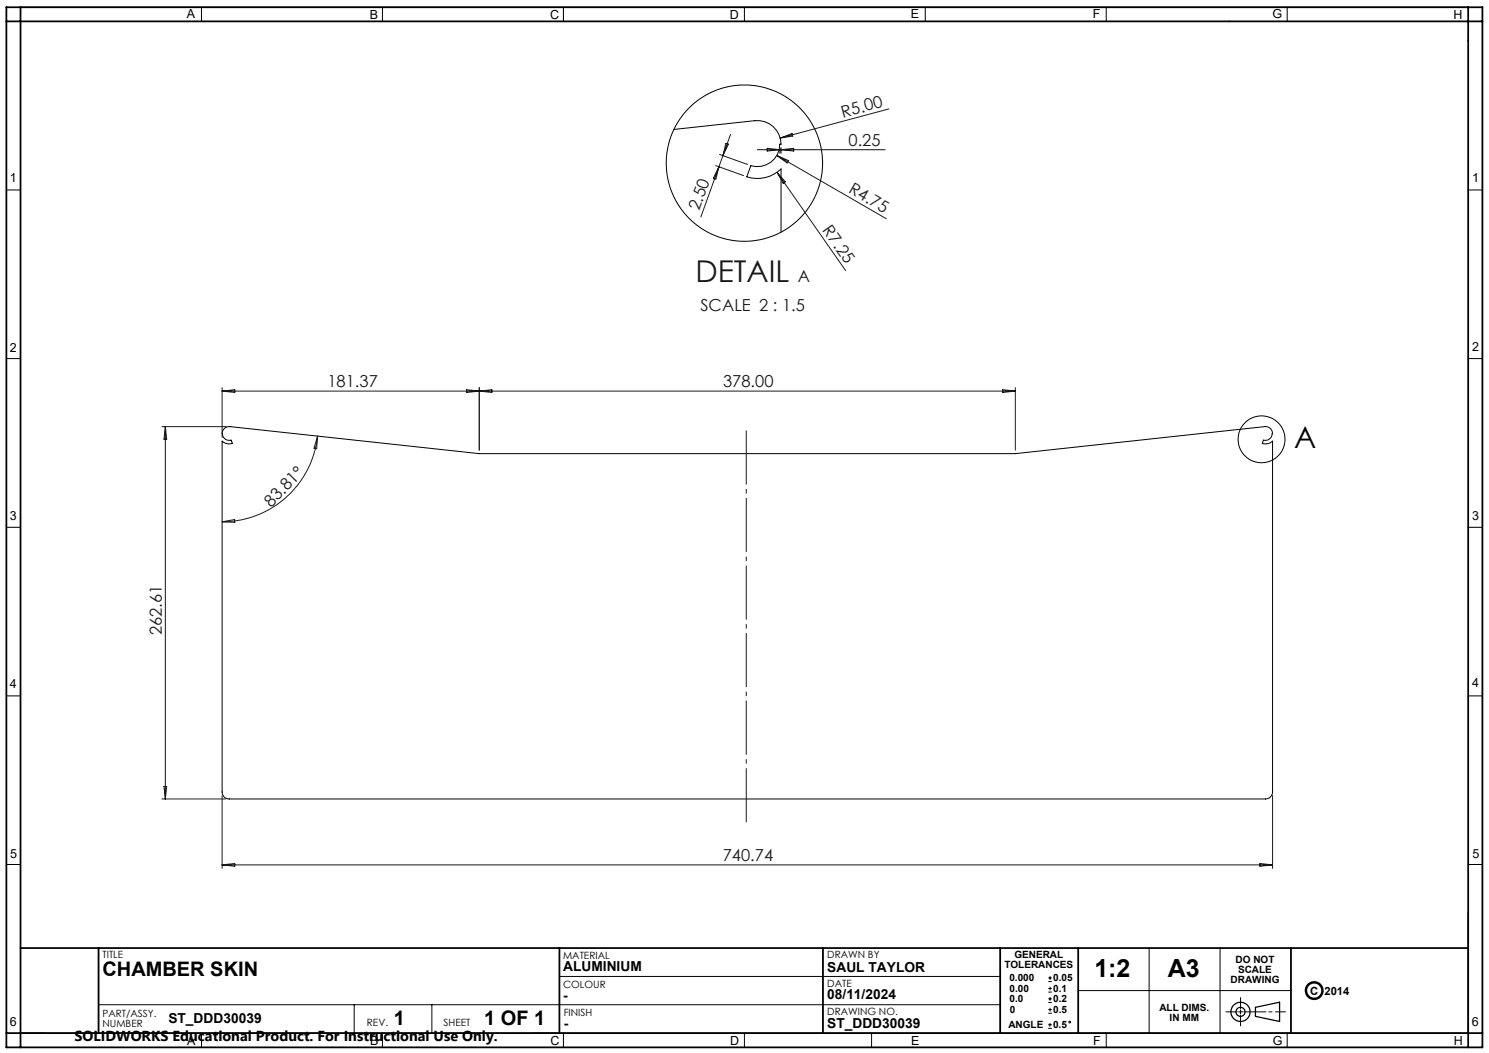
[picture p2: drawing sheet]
<svg xmlns="http://www.w3.org/2000/svg" width="420mm" height="297mm" viewBox="0 0 420 297" stroke-linecap="round" stroke-linejoin="round" font-family="sans-serif">
<g fill="none" stroke="#000" stroke-width=".28">
<path d="M5.8 2h408.3M56.8 2v4M107.9 2v4M158.9 2v4M210 2v4M261 2v4M312 2v4M363.1 2v4M418.1 6v285.4M190.1 36.5l22.8-2.5a6.7 6.7 0 0 1 7.4 6.7h-.3a6.3 6.3 0 0 1-8.2 6l-1.2 3.2a9.7 9.7 0 0 0 9.7-2.2v17.8M1.8 53.6h4M414.1 53.6h4"/>
<path d="M1.8 101.1h4M414.1 101.1h4M63.3 120.8l.7-.4 .9-.1 70.3 7.6h151.2l70.3-7.6a1.96 1.96 0 0 1 2.2 2.2 1.96 1.96 0 0 1-2.5 1.6l-.3 1a2.98 2.98 0 0 0 2.9-.7v99a1.99 1.99 0 0 1-2.1 2h-292.3a1.93 1.93 0 0 1-1.9-2v-99a2.93 2.93 0 0 0 2.8 .7l-.3-1a1.96 1.96 0 0 1-2.2-.9 1.96 1.96 0 0 1 .3-2.4zM1.8 148.7h4M414.1 148.7h4M1.8 196.3h4M414.1 196.3h4M1.8 243.8h4M5.8 257.4v34h408.3v-34M414.1 243.8h4M157.8 275.4h124.3M295.7 279.8h1"/>
<path d="M295.7 278.8h1M295.7 276.9h1M295.7 275.8h1M296.2 275.3v1.1M296.2 278.3v1M304.1 279.4h60M324.1 267.4v24M344.1 267.4v24M27.8 283.4h254.3M56.8 291.4v4M99.9 283.4v8M107.9 291.4v4"/>
<path d="M121.8 283.4v8M158.9 291.4v4M210 291.4v4M245.9 291.4v4M295.7 290.1h1M295.7 289h1M295.7 285.8h1M295.7 284.8h1M295.7 282.7h1M295.7 281.7h1M296.2 288.5v1.1M296.2 281.2v1.1"/>
<path d="M296.2 284.3v1M312 291.4v4M345.8 285.4h3.2M349.4 285.4h1.1M349.9 281.4v3.1M349.9 284.9v1.1M349.9 286.3v3M350.8 285.4h6.3M357.9 285.4h.9M359.8 285.4h2.8M363.1 291.4v4"/>
<circle cx="210" cy="46" r="22"/>
<circle cx="355.8" cy="123.9" r="6.6"/>
<circle cx="301.7" cy="288.3" r=".25"/>
</g>
<g fill="none" stroke="#191924" stroke-width=".28">
<path d="M206.1 37.9l-8.4 23.3M220.1 38.9l3.3-1.2 .2 .7zM250.7 30.7l-30.6 8.2M201.9 46.7l7.8 2.8M202.8 47.1l-.9 3.4-.7-.2zM203 43.6l7.9 2.8M204.8 40.4l.7 .3-1.6 3.2zM213.6 42.2h36.1M216.4 41.8l3.6 .4-3.6 .4zM219.1 43.8l30.9 17.9M219.1 43.8l3.3 1.5-.4 .7zM219.2 48.6l19.3 27.7"/>
<path d="M219.2 48.6l2.3 2.7-.6 .4zM220 41.7v1.5M220.3 41.7v1.5M220.3 42.2l3.6-.4v.8zM62.7 109.3v14.1M62.7 110.3h223.7M62.7 110.3l3.5-.4v.8zM131.6 109.9l7.1 .8v-.8l-7.1 .8zM135.2 109.3v17.7M282.8 109.9l3.6 .4-3.6 .4zM286.4 109.3v17.7M45.6 120.3h18.3"/>
<path d="M46.6 120.3v105.1M46.6 120.3l.4 3.6h-.8zM89.6 123a27.1 27.1 0 0 1-26.9 24.2M89.6 123l-.3 3.6-.7-.2zM62.7 147.2l3.5-.7v.8zM45.6 225.4h18M46.2 221.8h.8l-.4 3.6zM62.7 224.4v20.5M359 224.4v20.5M62.7 243.9l3.5-.3v.7zM62.7 243.9h296.3M355.4 243.6l3.6 .3-3.6 .4z"/>
</g>
<g fill="none" stroke="#000" stroke-width=".35">
<path d="M354.1 284.1l6.8-1.4v5.4l-6.8-1.4z"/>
<circle cx="349.9" cy="285.4" r="1.28"/>
<circle cx="349.9" cy="285.4" r="2.71"/>
</g>
<circle cx="370.7" cy="279.4" r="2.33" fill="none" stroke="#000" stroke-width=".7" stroke-linecap="butt"/>
<path d="M210.5 120.8v111.7" fill="none" stroke="#191924" stroke-width=".28" stroke-dasharray="15.2 1.3 1.3 1.3" stroke-dashoffset="-.6" stroke-linecap="butt"/>
<path d="M1.8 6h416.3M1.8 2h416.3v293.4h-416.3zM5.8 2v293.4M414.1 2v293.4M5.8 267.4h408.3M27.8 267.4v24M157.8 267.4v24M232.1 267.4v24M282.1 267.4v24M304.1 267.4v24M364.1 267.4v24M1.8 291.4h416.3" fill="none" stroke="#000" stroke-width=".5"/>
<text font-size="8.5" fill="#191924" x="196.2" y="79.5">DETAIL</text>
<text font-size="8.5" x="365" y="126.3">A</text>
<g font-size="7.1">
<text x="308.7" y="275.5">1:2</text>
<text x="329.4" y="275.5">A3</text>
</g>
<g font-size="5.6">
<text x="28.9" y="275.3">CHAMBER SKIN</text>
<text x="111.1" y="289.2">1</text>
<text x="136.6" y="289.2">1 OF 1</text>
</g>
<g font-size="4.7" fill="#191924">
<text x="237.8" y="33.2" transform="rotate(-15 237.8 33.2)">R5.00</text>
<text x="239.4" y="41.2">0.25</text>
<text x="197.2" y="59.6" transform="rotate(-70 197.2 59.6)">2.50</text>
<text x="239.1" y="54.2" transform="rotate(30 239.1 54.2)">R4.75</text>
<text x="231.8" y="64.9" transform="rotate(55 231.8 64.9)">R7.25</text>
<text x="225" y="79.5">A</text>
<text x="197.6" y="87.7">SCALE 2 : 1.5</text>
<text x="92.4" y="109.3">181.37</text>
<text x="204" y="109.3">378.00</text>
<text x="76.5" y="143.2" transform="rotate(-45 76.5 143.2)">83.81°</text>
<text x="45.6" y="179.2" transform="rotate(-90 45.6 179.2)">262.61</text>
<text x="203.9" y="242.9">740.74</text>
</g>
<text font-size="4.1" x="21" y="293.7">SOLIDWORKS Educational Product. For Instructional Use Only.</text>
<g font-size="3.9">
<text x="158.8" y="273.8">ALUMINIUM</text>
<text x="233.3" y="274">SAUL TAYLOR</text>
<text x="158.8" y="282">-</text>
<text x="233.3" y="281.9">08/11/2024</text>
<text x="47.5" y="288.4">ST_DDD30039</text>
<text x="159" y="289.9">-</text>
<text x="233.3" y="289.9">ST_DDD30039</text>
</g>
<g font-size="3.5">
<text x="52.7" y="5.2">A</text>
<text x="104.3" y="5.3">B</text>
<text x="155.2" y="5.2">C</text>
<text x="205.9" y="5.3">D</text>
<text x="257" y="5.2">E</text>
<text x="308.2" y="5.2">F</text>
<text x="358.9" y="5.2">G</text>
<text x="410" y="5.2">H</text>
<text x="2.8" y="51.4">1</text>
<text x="415.2" y="51.3">1</text>
<text x="2.8" y="99.2">2</text>
<text x="415.3" y="99">2</text>
<text x="2.8" y="146.8">3</text>
<text x="415.3" y="146.6">3</text>
<text x="2.8" y="194">4</text>
<text x="415.2" y="193.9">4</text>
<text x="2.8" y="242.1">5</text>
<text x="415.3" y="242">5</text>
<text x="2.7" y="289.5">6</text>
<text x="415.2" y="289.3">6</text>
<text x="52.8" y="294.6">A</text>
<text x="104.4" y="294.8">B</text>
<text x="155.3" y="294.7">C</text>
<text x="206" y="294.8">D</text>
<text x="257" y="294.7">E</text>
<text x="308.3" y="294.7">F</text>
<text x="359" y="294.6">G</text>
<text x="410.1" y="294.7">H</text>
</g>
<text font-size="3.2" x="369.5" y="280.5">C 2014</text>
<g font-size="2.8">
<text x="28.9" y="270.3">TITLE</text>
<text x="158.8" y="270.4">MATERIAL</text>
<text x="233.3" y="270.2">DRAWN BY</text>
<text x="283.3" y="273.2">TOLERANCES</text>
<text x="286.1" y="270.3">GENERAL</text>
<text x="348.5" y="271.5">DO NOT</text>
<text x="349.2" y="274.3">SCALE</text>
<text x="158.8" y="278.7">COLOUR</text>
<text x="233.3" y="278.3">DATE</text>
<text x="284.7" y="276.8">0.000</text>
<text x="284.7" y="279.8">0.00</text>
<text x="297.1" y="279.7">0.1</text>
<text x="297.1" y="276.8">0.05</text>
<text x="347.1" y="277.2">DRAWING</text>
<text x="28.9" y="287">PART/ASSY.</text>
<text x="159" y="286.5">FINISH</text>
<text x="233.3" y="286.2">DRAWING NO.</text>
<text x="284.7" y="282.7">0.0</text>
<text x="284.8" y="285.8">0</text>
<text x="297.1" y="285.7">0.5</text>
<text x="297.1" y="282.7">0.2</text>
<text x="327" y="285.2">ALL DIMS.</text>
<text x="28.9" y="289.8">NUMBER</text>
<text x="103.5" y="289.3">REV.</text>
<text x="125.1" y="289.3">SHEET</text>
<text x="284.4" y="290">ANGLE</text>
<text x="297" y="290">0.5</text>
<text x="329.9" y="288">IN MM</text>
</g>
</svg>
